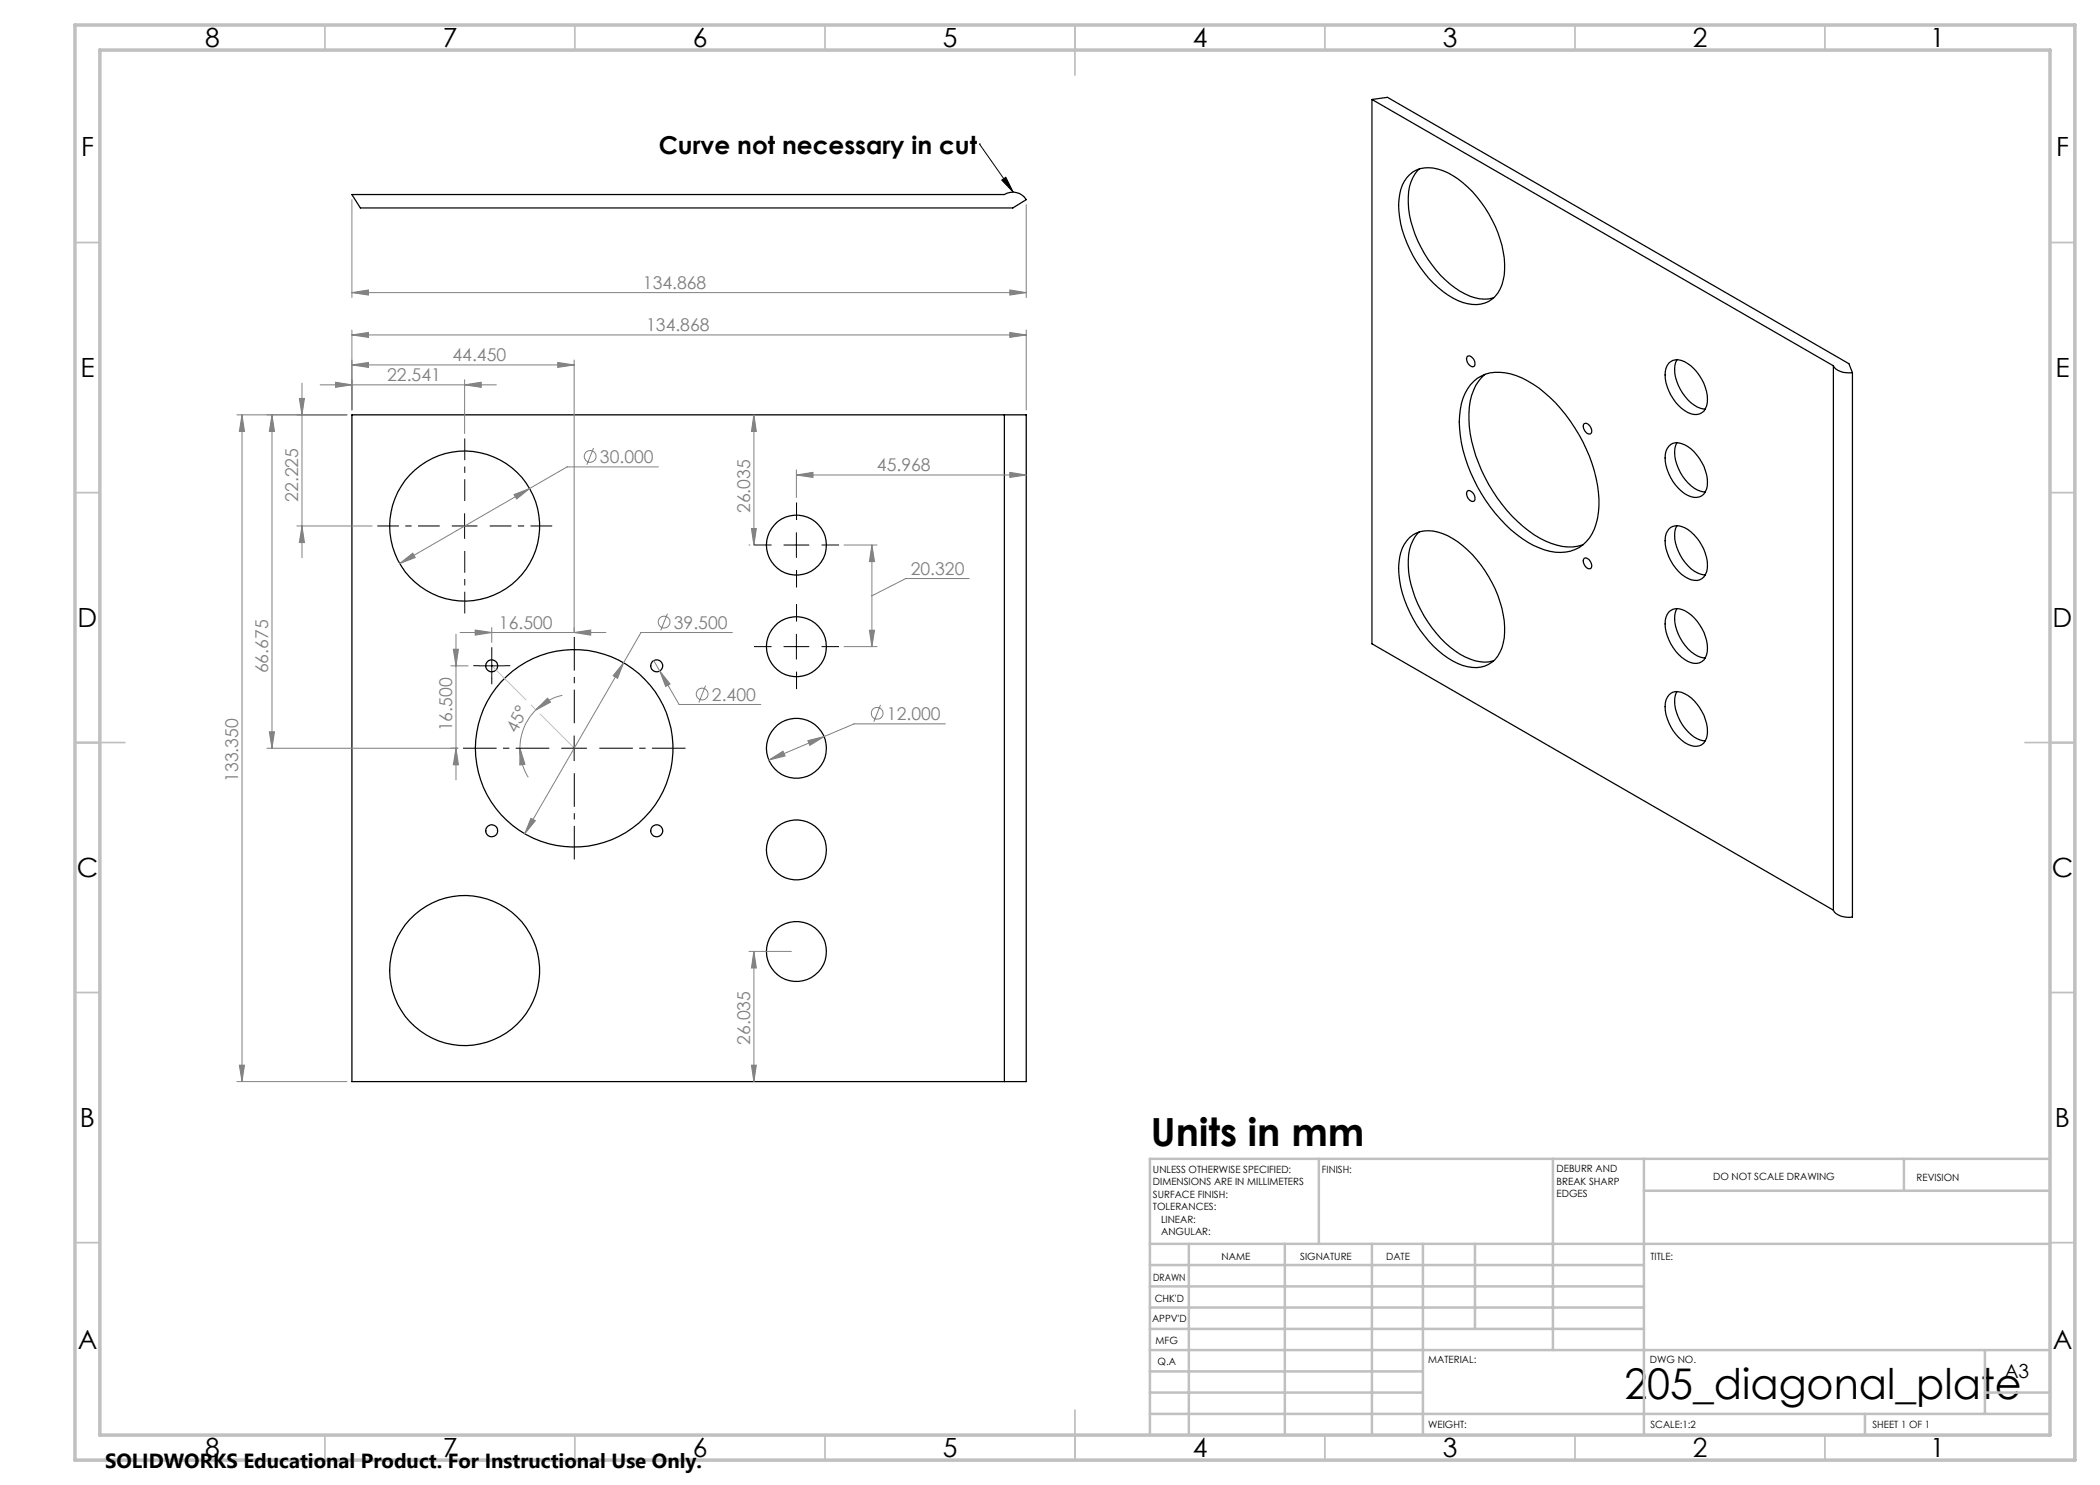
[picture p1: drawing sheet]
<svg xmlns="http://www.w3.org/2000/svg" width="420mm" height="297mm" viewBox="0 0 420 297" stroke-linecap="round" stroke-linejoin="round" font-family="sans-serif">
<g fill="none" stroke="#000" stroke-width=".25">
<path d="M274.4 19.9l3.1-.4 92.3 53.2 .7 1.8M274.4 19.9l92.3 53.3M274.4 19.9v108.9l92.3 53.2M70.4 38.9h130.5a3.2 3.2 0 0 1 4.3 1l-2.6 1.7h-130.5zM281.9 34.9a6.2 6.2 0 0 1 6.7-.8 21.1 21.1 0 0 1 10.4 11.2 16.6 16.6 0 0 1 1.4 11.7 5.5 5.5 0 0 1-6.9 3.7 17.2 17.2 0 0 1-9.4-7.2 22 22 0 0 1-4.3-13.5 7.3 7.3 0 0 1 2.1-5.1zM283.8 33.8a8.4 8.4 0 0 0-2.1 6.8 23.6 23.6 0 0 0 10.3 17.6 8.2 8.2 0 0 0 6.7 1.4M293.5 71.3a1.27 1.27 0 0 1 1.5 1.3 .57 .57 0 0 1-.3 .7 .57 .57 0 0 1-.7-.2 1.53 1.53 0 0 1-.5-1.8zM294.7 76.3a7.5 7.5 0 0 1 7.5-1.5 21.8 21.8 0 0 1 10.9 8.1 30 30 0 0 1 6.7 18.3 9.8 9.8 0 0 1-4 8.3 8.9 8.9 0 0 1-8 .1 25.4 25.4 0 0 1-11.5-10.9 28.1 28.1 0 0 1-4.4-15.6 10.1 10.1 0 0 1 2.8-6.8zM297 74.9a10.8 10.8 0 0 0-3.2 9.1 30.8 30.8 0 0 0 14.2 23.7 10.4 10.4 0 0 0 8.6 1.2M333.8 72.6a2.76 2.76 0 0 1 3.8 .1 8.6 8.6 0 0 1 3.7 8.5 2.41 2.41 0 0 1-3.7 1.3 9.1 9.1 0 0 1-4.5-8.2l.1-.6zM335.4 72a6.2 6.2 0 0 0 .7 5.9 6.7 6.7 0 0 0 5 3.9M366.7 73.2a3.7 3.7 0 0 0 3.8 1.3"/>
<path d="M366.7 73.2v108.8M370.5 74.5v108.9a3.6 3.6 0 0 1-3.8-1.4M200.9 83h4.3v133.3h-4.3M200.9 83v133.3M200.9 83h-130.5v133.3h130.5M293.5 98.2a1.38 1.38 0 0 1 1.4 1.9 .97 .97 0 0 1-1.4-.7 1.08 1.08 0 0 1 0-1.2zM316.8 84.7a1.26 1.26 0 0 1 1.5 1.3v.4a.68 .68 0 0 1-.6 .4 .68 .68 0 0 1-.7-.5 1.33 1.33 0 0 1-.2-1.6zM333.8 89.2a2.46 2.46 0 0 1 3.1-.2 9.1 9.1 0 0 1 4.6 8.2 2.44 2.44 0 0 1-3.9 1.9 9.1 9.1 0 0 1-4.5-8.2l.1-.7zM335.4 88.5a6 6 0 0 0 .3 5.2 7.2 7.2 0 0 0 5.4 4.7M281.9 107.5a6.3 6.3 0 0 1 6.7-.8 21.2 21.2 0 0 1 10.4 11.1 18.4 18.4 0 0 1 1.6 10.8 5.8 5.8 0 0 1-8 4.5 20.3 20.3 0 0 1-10.7-10.7 17.8 17.8 0 0 1-1.8-11.8 6.8 6.8 0 0 1 1.8-3.1zM283.8 106.4a8.2 8.2 0 0 0-2.1 6.8 23.6 23.6 0 0 0 10.3 17.6 8.3 8.3 0 0 0 6.7 1.3M316.8 111.7a1.35 1.35 0 0 1 1.4 1.9 .95 .95 0 0 1-1.4-.7 1.08 1.08 0 0 1 0-1.2z"/>
<path d="M333.8 105.8a2.8 2.8 0 0 1 3.8 .1 8.7 8.7 0 0 1 3.7 8.5 2.38 2.38 0 0 1-3.7 1.3 9.1 9.1 0 0 1-4.5-8.2l.1-.7zM335.4 105.1a6 6 0 0 0 .3 5.1 7.8 7.8 0 0 0 5 4.8h.4M333.8 139a2.46 2.46 0 0 1 3.1-.3 9.1 9.1 0 0 1 4.6 8.3 2.44 2.44 0 0 1-3.9 1.9 9.1 9.1 0 0 1-4.5-8.3l.1-.6zM333.8 122.4a2.76 2.76 0 0 1 3.8 .1 8.6 8.6 0 0 1 3.7 8.5 2.41 2.41 0 0 1-3.7 1.3 9.1 9.1 0 0 1-4.5-8.2l.1-.7zM335.4 121.7a6.2 6.2 0 0 0 .7 5.9 6.7 6.7 0 0 0 5 4M335.4 138.3a6 6 0 0 0 .3 5.1 7.8 7.8 0 0 0 5 4.8h.4"/>
<circle cx="92.9" cy="105.2" r="15"/>
<circle cx="159.3" cy="109" r="6"/>
<circle cx="98.4" cy="133.2" r="1.2"/>
<circle cx="131.3" cy="133.2" r="1.2"/>
<circle cx="159.3" cy="129.3" r="6"/>
<circle cx="114.8" cy="149.7" r="19.8"/>
<circle cx="159.3" cy="149.7" r="6"/>
<circle cx="98.4" cy="166.1" r="1.2"/>
<circle cx="131.3" cy="166.2" r="1.2"/>
<circle cx="159.3" cy="170" r="6"/>
<circle cx="92.9" cy="194.1" r="15"/>
<circle cx="159.3" cy="190.3" r="6"/>
</g>
<g fill="none" stroke="#808080" stroke-width=".2">
<path d="M70.4 39.9v19.6M70.4 58.5l3.3-.5v1zM70.4 58.5h134.8M202 58l3.2 .5-3.2 .5zM205.2 40.9v18.6M59.9 79.7h1l-.5 3.3zM60.4 76.6v34.9M64 77h35.3M67.1 76.4l3.3 .6-3.3 .5zM70.4 67l3.3-.5v1zM70.4 73l3.3-.5v1zM70.4 66v16"/>
<path d="M70.4 67h134.8M70.4 73h44.4M92.9 77l3.3-.6v1.1zM92.9 75.9v10.8M111.5 72.5l3.3 .5-3.3 .5zM114.8 72v54.4M202 66.5l3.2 .5-3.2 .5zM205.2 66v16M47.4 83h22M48.4 83l.5 3.3h-1zM48.4 83v133.3M54.4 83l.5 3.3h-1z"/>
<path d="M54.4 83v66.6M102.8 98.9l3.1-1.2-2.6 2.1zM118.7 89.6l-1.3 3.4M131.7 93.4h-18.3l-33.5 19.3M150.8 83l.5 3.3h-1zM150.8 83v26M159.3 95l3.3-.5v1zM159.3 94v5.5M159.3 95h45.9M202 94.5l3.2 .5-3.2 .5zM59.4 105.2h15M60.4 105.2l.5 3.3h-1z"/>
<path d="M79.9 112.7l2.6-2.1 .5 .9zM149.8 109h.1M150.3 105.7h1l-.5 3.3zM168.8 109h6.6M174.4 109l.5 3.3h-1zM174.4 109v20.3M193.9 115.7h-12.7l-6.8 3.5M90.2 133.2h3.4M90.7 129.9h1l-.5 3.3zM91.2 126.8v29.2M92 126.5h29.2M95 126l3.4 .5-3.4 .5z"/>
<path d="M98.4 125.5v3M109.5 139.6l.6 .8-2.9 1.6zM112.5 139.1a11.1 11.1 0 0 0-5.3 2.9M114.8 126.5l3.3-.5v1zM124.7 132.6l-1.2 3.1-.9-.6zM124.7 132.6l-19.7 34.2M130.7 132.1l5.1 8.8h16.4M131.9 134.2l2.1 2.6-.9 .5zM133.5 122.7l-1.3 3.4M141.1 137.1l-1.3 3.4M146.5 126.5h-18.3l-3.5 6.1M168.8 129.3h6.6"/>
<path d="M173.9 126h1l-.5 3.3zM53.4 149.6h38.2M53.9 146.4h1l-.5 3.2zM91.2 149.6l.5 3.4h-1zM104 149.6l1 3.3-1 .1zM104 149.6a10.7 10.7 0 0 0 1.7 5.9M107.2 142a10.7 10.7 0 0 0-3.2 7.6M153.8 152l2.8-1.8 .4 1zM161.6 148.1l3.2-.8-2.8 1.8zM176.1 141l-1.3 3.4M189.1 144.8h-18.3l-17 7.2M106.2 163.7l.9 .4-2.1 2.7z"/>
<path d="M149.8 190.3h8.5M150.8 190.3l.5 3.3h-1zM150.8 190.3v26M47.4 216.3h22M47.9 213h1l-.5 3.3zM150.3 213h1l-.5 3.3z"/>
<circle cx="118" cy="91.3" r="1.18"/>
<circle cx="132.8" cy="124.4" r="1.18"/>
<circle cx="140.4" cy="138.8" r="1.18"/>
<circle cx="175.4" cy="142.7" r="1.18"/>
</g>
<g fill="none" stroke="#000" stroke-width=".2">
<path d="M195.9 28.8h.1M195.9 28.8l6.7 9.6M200.3 36l.9-.5 1.4 2.9zM90.4 105.2h5M92.9 102.7v5M156.8 109h5M159.3 106.5v5M95.8 133.2h5M98.4 130.7v5M156.8 129.3h5M159.3 126.9v4.9M112.3 149.6h5"/>
<path d="M114.8 147.2v4.9"/>
</g>
<path d="M87.9 105.2h-12.5M92.9 100.2v-12.5M92.9 110.2v12.5M97.9 105.2h12.5" fill="none" stroke="#000" stroke-width=".2" stroke-dasharray="15.2 1.3 1.3 1.3" stroke-dashoffset="10.9" stroke-linecap="butt"/>
<path d="M109.9 149.6h-17.3M114.9 144.6v-17.2M114.9 154.6v17.3M119.9 149.6h17.2" fill="none" stroke="#000" stroke-width=".2" stroke-dasharray="15.2 1.3 1.3 1.3" stroke-dashoffset="8.5" stroke-linecap="butt"/>
<path d="M154.3 109h-3.5M159.3 104v-3.5M159.3 114v3.5M164.3 109h3.5M95.9 133.1h-1.2M98.4 130.6v-1.2M98.4 135.6v1.2M100.9 133.1h1.2M154.3 129.3h-3.5M159.3 124.3v-3.5M159.3 134.3v3.5M164.3 129.3h3.5" fill="none" stroke="#000" stroke-width=".2" stroke-dasharray="15.2 1.3 1.3 1.3" stroke-linecap="butt"/>
<path d="M114.9 149.6l-16.5-16.5" fill="none" stroke="#c0c0c0" stroke-width=".2" stroke-dasharray="15.2 1.3 1.3 1.3" stroke-dashoffset="5.5" stroke-linecap="butt"/>
<g fill="none" stroke="#c0c0c0" stroke-width=".35">
<path d="M65 5v5M115 5v5M165 5v5M215 5v10M265 5v5M315 5v5M365 5v5M15 48.5h5M410 48.5h5M15 98.5h5M410 98.5h5M15 148.5h10"/>
<path d="M405 148.5h10M15 198.5h5M410 198.5h5M15 248.5h5M410 248.5h5M65 287v5M115 287v5M165 287v5M215 282v10M265 287v5M315 287v5M365 287v5"/>
</g>
<g fill="none" stroke="#c0c0c0" stroke-width=".5">
<path d="M263.8 231.8v17M310.6 231.8v38.2M328.8 231.8v55.2M328.8 238.2h81.2M380.8 231.8v6.4M410 231.8h-180v55.2M230 248.8h180M230 257.3h98.8M230 253h98.8M237.8 248.8v38.2M257 248.8v38.2M274.4 248.8v38.2"/>
<path d="M284.6 248.8v38.2M295 248.8v17M230 265.8h98.8M230 261.5h98.8M230 278.5h54.6M230 274.3h54.6M230 270h180M397 278.5h13M397 270v12.8M230 282.8h180M373 282.8v4.2"/>
</g>
<path d="M15 5h400v287h-400zM20 10h390v277h-390z" fill="none" stroke="#c0c0c0" stroke-width=".7"/>
<path d="M200.3 36l.9-.5 1.4 2.9z" fill="#000"/>
<g fill="#808080">
<path d="M114.8 126.5l3.3-.5v1zM95 126l3.4 .5-3.4 .5zM202 94.5l3.2 .5-3.2 .5zM159.3 95l3.3-.5v1z"/>
<path d="M79.9 112.7l3.1-1.2-.5-.9zM102.8 98.9l.5 .9 2.6-2.1zM106.2 163.7l-1.2 3.1 2.1-2.7zM124.7 132.6l-2.1 2.5 .9 .6zM174.4 109l.5 3.3h-1zM173.9 126h1l-.5 3.3zM153.8 152l3.2-.8-.4-1zM161.6 148.1l.4 1 2.8-1.8zM131.9 134.2l1.2 3.1 .9-.5z"/>
<path d="M70.4 67l3.3-.5v1zM202 66.5l3.2 .5-3.2 .5z"/>
<path d="M91.2 149.6l.5 3.4h-1zM90.7 129.9h1l-.5 3.3zM47.9 213h1l-.5 3.3zM48.4 83l.5 3.3h-1z"/>
<path d="M53.9 146.4h1l-.5 3.2zM54.4 83l.5 3.3h-1z"/>
<path d="M59.9 79.7h1l-.5 3.3zM60.4 105.2l.5 3.3h-1zM150.8 83l.5 3.3h-1zM150.3 105.7h1l-.5 3.3zM150.8 190.3l.5 3.3h-1zM150.3 213h1l-.5 3.3z"/>
<path d="M67.1 76.4l3.3 .6-3.3 .5zM92.9 77l3.3-.6v1.1zM70.4 73l3.3-.5v1zM111.5 72.5l3.3 .5-3.3 .5zM70.4 58.5l3.3-.5v1zM202 58l3.2 .5-3.2 .5z"/>
<path d="M109.5 139.6l.6 .8-2.9 1.6zM104 149.6l1 3.3-1 .1z"/>
</g>
<text font-size="8.5" x="324.9" y="279.7">205_diagonal_plate</text>
<text font-size="7.8" x="230.2" y="229.1">Units in mm</text>
<g font-size="5.3">
<text x="41" y="9.5">8</text>
<text x="88.5" y="9.5">7</text>
<text x="138.5" y="9.5">6</text>
<text x="188.5" y="9.5">5</text>
<text x="238.5" y="9.5">4</text>
<text x="288.5" y="9.5">3</text>
<text x="338.5" y="9.5">2</text>
<text x="386" y="9.5">1</text>
<text x="16.2" y="31.2">F</text>
<text x="411.2" y="31.2">F</text>
<text x="16.1" y="75.5">E</text>
<text x="411.1" y="75.5">E</text>
<text x="15.5" y="125.5">D</text>
<text x="410.5" y="125.5">D</text>
<text x="15.4" y="175.5">C</text>
<text x="410.4" y="175.5">C</text>
<text x="16" y="225.5">B</text>
<text x="411" y="225.5">B</text>
<text x="15.5" y="269.7">A</text>
<text x="410.5" y="269.7">A</text>
<text x="41" y="291.5">8</text>
<text x="88.5" y="291.5">7</text>
<text x="138.5" y="291.5">6</text>
<text x="188.5" y="291.5">5</text>
<text x="238.5" y="291.5">4</text>
<text x="288.5" y="291.5">3</text>
<text x="338.5" y="291.5">2</text>
<text x="386" y="291.5">1</text>
</g>
<text font-size="4.9" x="131.7" y="30.7">Curve not necessary in cut</text>
<text font-size="4.1" x="21" y="293.7">SOLIDWORKS Educational Product. For Instructional Use Only.</text>
<text font-size="3.9" x="400.9" y="275.5">A3</text>
<g font-size="3.5" fill="#808080">
<text x="128.6" y="57.7">134.868</text>
<text x="129.2" y="66.2">134.868</text>
<text x="77.4" y="76.2">22.541</text>
<text x="90.5" y="72.2">44.450</text>
<text x="120" y="92.6">30.000</text>
<text x="175.4" y="94.2">45.968</text>
<text x="59.6" y="100.3" transform="rotate(-90 59.6 100.3)">22.225</text>
<text x="150" y="102.6" transform="rotate(-90 150 102.6)">26.035</text>
<text x="182.2" y="114.9">20.320</text>
<text x="99.8" y="125.7">16.500</text>
<text x="134.8" y="125.7">39.500</text>
<text x="53.6" y="134.7" transform="rotate(-90 53.6 134.7)">66.675</text>
<text x="142.4" y="140.1">2.400</text>
<text x="177.4" y="144">12.000</text>
<text x="90.4" y="146.3" transform="rotate(-90 90.4 146.3)">16.500</text>
<text x="103.3" y="146.8" transform="rotate(-63 103.3 146.8)">45°</text>
<text x="47.6" y="156.4" transform="rotate(-90 47.6 156.4)">133.350</text>
<text x="150" y="208.9" transform="rotate(-90 150 208.9)">26.035</text>
</g>
<g font-size="2">
<text x="230.6" y="234.6">UNLESS OTHERWISE SPECIFIED:</text>
<text x="230.6" y="237.1">DIMENSIONS ARE IN MILLIMETERS</text>
<text x="230.6" y="239.6">SURFACE FINISH:</text>
<text x="264.4" y="234.6">FINISH:</text>
<text x="311.3" y="234.5">DEBURR AND</text>
<text x="311.3" y="237">BREAK SHARP</text>
<text x="311.3" y="239.5">EDGES</text>
<text x="342.6" y="236">DO NOT SCALE DRAWING</text>
<text x="383.3" y="236.2">REVISION</text>
<text x="230.6" y="242.1">TOLERANCES:</text>
<text x="232.2" y="244.6">LINEAR:</text>
<text x="232.2" y="247.1">ANGULAR:</text>
<text x="244.3" y="252">NAME</text>
<text x="260" y="251.9">SIGNATURE</text>
<text x="277.2" y="251.9">DATE</text>
<text x="330.1" y="251.9">TITLE:</text>
<text x="230.6" y="256.1">DRAWN</text>
<text x="230.9" y="260.3">CHK'D</text>
<text x="230.4" y="264.4">APPV'D</text>
<text x="231.1" y="268.8">MFG</text>
<text x="231.5" y="273">Q.A</text>
<text x="285.6" y="272.5">MATERIAL:</text>
<text x="330" y="272.5">DWG NO.</text>
<text x="285.6" y="285.5">WEIGHT:</text>
<text x="330.1" y="285.6">SCALE:1:2</text>
<text x="374.5" y="285.6">SHEET 1 OF 1</text>
</g>
</svg>
